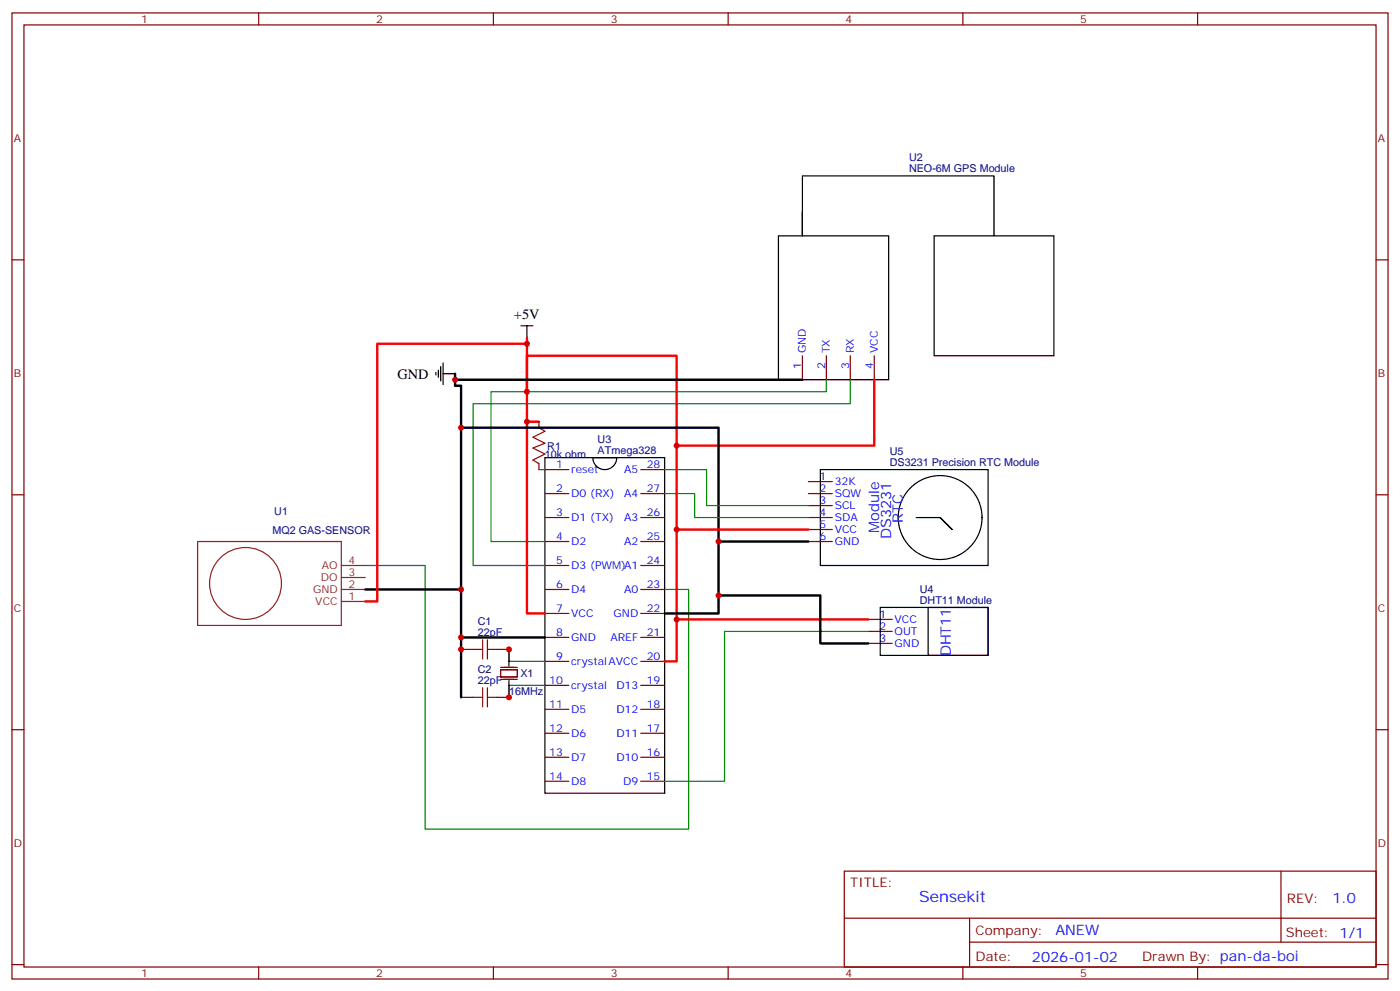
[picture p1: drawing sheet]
<svg xmlns="http://www.w3.org/2000/svg" width="412mm" height="292mm" viewBox="0 0 412 292" stroke-linecap="round" stroke-linejoin="round" font-family="sans-serif">
<g fill="none" stroke="#870000" stroke-width=".35">
<path d="M3.5 3.8h405.4v284.3h-405.4zM7.1 7.3h398.2v277.3h-398.2zM76.2 3.8v3.5M145.3 3.8v3.5M214.5 3.8v3.5M283.6 3.8v3.5M352.8 3.8v3.5M3.5 76.5h3.6M405.3 76.5h3.6M236.4 104.7v7.1M243.4 104.7v7.1M250.5 104.7v7.1"/>
<path d="M257.5 104.7v7.1M158.7 124.1v1.8M158.7 136.5v1.7M160.5 138.2h7.1M188.7 138.2h7.1M3.5 145.6h3.6M160.5 145.3h7.1M160.5 152.3h7.1M160.5 159.4h7.1M188.7 145.3h7.1M188.7 152.3h7.1M188.7 159.4h7.1"/>
<path d="M238.1 145.3h7.1M238.1 152.3h7.1M238.1 159.4h7.1M238.1 141.7h7.1M238.1 148.8h7.1M238.1 155.9h7.1M405.3 145.6h3.6M160.5 166.4h7.1M160.5 173.5h7.1M188.7 166.4h7.1M188.7 173.5h7.1M135.8 191.1h3.5"/>
<path d="M146.4 191.1h3.5M147.5 197.1h4.9v2.1h-4.9zM147.5 200h4.9M147.5 196.4h4.9M160.5 180.6h7.1M160.5 187.6h7.1M160.5 194.7h7.1M188.7 180.6h7.1M188.7 187.6h7.1M188.7 194.7h7.1M255.8 182.3h7M255.8 185.8h7"/>
<path d="M255.8 189.4h7M3.5 214.8h3.6M135.8 205.2h3.5M146.4 205.2h3.5M160.5 201.7h7.1M160.5 208.8h7.1M160.5 215.8h7.1M188.7 201.7h7.1M188.7 208.8h7.1M188.7 215.8h7.1M405.3 214.8h3.6M160.5 222.9h7.1"/>
<path d="M160.5 229.9h7.1M188.7 222.9h7.1M188.7 229.9h7.1M248.7 256.4h156.6v28.2h-156.6zM377.3 256.4v20.9M248.7 270.2h156.5M285.6 277.3h119.6M285.6 270.2v14.2M3.5 283.9h3.6M76.2 284.6v3.5M145.3 284.6v3.5M214.5 284.6v3.5"/>
<path d="M283.6 284.6v3.5M352.8 284.6v3.5M405.3 283.9h3.6"/>
</g>
<path d="M243.4 111.8v3.5h-98.8v44.1h15.9M250.5 111.8v7h-111.2v47.6h21.2M158.7 138.2h1.8M195.8 138.2h12.3v10.6h30M195.8 145.3h8.8v7h33.5M107.6 166.4h17.6v77.7h77.6v-70.6h-7M149.9 191.1v3.6h10.6M255.8 185.8h-42.4v44.1h-17.6M160.5 201.7h-10.6v3.5" fill="none" stroke="#008700" stroke-width=".35"/>
<g fill="none" stroke="#000" stroke-width=".35">
<path d="M229.3 69.4h32.5v42.4h-32.5zM236.4 62.4v7v-17.6h56.4v17.6M275.2 69.4h35.2v35.3h-35.2zM153.5 95.9h3.5M155.2 95.9v3.5M128.4 109.6v.7M129.1 108.9v2.2M129.8 107.9v4.2M130.5 110h3.6M130.5 106.8v6.4M160.5 134.7h35.3v98.8h-35.3zM174.6 134.7h7.1a3.5 3.5 0 0 1-3.5 3.5 3.5 3.5 0 0 1-3.6-3.5z"/>
<path d="M241.7 138.2h49.3v28.2h-49.3zM269.9 152.3h7l3.6 3.6-3.6-3.6M259.3 178.8h31.7v14.1h-31.7zM273.4 178.8h17.6v14.1h-17.6zM149.9 191.1v5M149.9 200.3v4.9"/>
<circle cx="276.9" cy="152.3" r="12.3"/>
</g>
<g fill="none" stroke="#8c2424" stroke-width=".35">
<path d="M58.2 159.4h42.3v24.7h-42.3zM100.5 177h7.1M100.5 173.5h7.1M100.5 170h7.1M100.5 166.4h7.1"/>
<circle cx="72.3" cy="171.7" r="10.6"/>
</g>
<path d="M134.1 110v3.5h1.7v74.1h24.7M134.1 111.8h102.3M135.8 125.9h75.9v54.7h-15.9M211.7 159.4h26.4M107.6 173.5h28.2M211.7 175.3h30v14.1h14.1M135.8 187.6v17.6" fill="none" stroke="#000" stroke-width=".71"/>
<path d="M155.2 99.4v15.9M155.2 101.2h-44.1v75.8h-3.5M257.5 111.8v19.4h-58.2M155.2 124.1h3.5M199.3 155.9h38.8M160.5 180.6h-5.3v-75.9h44.1v90h-3.5M199.3 182.3h56.5" fill="none" stroke="#f00" stroke-width=".71"/>
<path d="M158.7 125.9l1.8 1-3.5 1.8 3.5 1.8-3.5 1.4 3.5 1.7-3.5 1.8 1.7 1.1M139.3 191.1h2.9M142.2 188.3v5.7M143.6 188.3v5.7M143.6 191.1h2.8M139.3 205.2h2.9M142.2 202.4v5.7M143.6 205.2h2.8M143.6 202.4v5.7" fill="none" stroke="#a10000" stroke-width=".35"/>
<g fill="#c00">
<circle cx="149.9" cy="205.2" r=".88"/>
<circle cx="149.9" cy="191.1" r=".88"/>
<circle cx="155.2" cy="101.2" r=".88"/>
<circle cx="155.2" cy="115.3" r=".88"/>
<circle cx="135.8" cy="173.5" r=".88"/>
<circle cx="199.3" cy="131.2" r=".88"/>
<circle cx="134.1" cy="111.8" r=".88"/>
<circle cx="135.8" cy="187.6" r=".88"/>
<circle cx="135.8" cy="191.1" r=".88"/>
<circle cx="199.3" cy="182.3" r=".88"/>
<circle cx="135.8" cy="125.9" r=".88"/>
<circle cx="211.7" cy="175.3" r=".88"/>
<circle cx="211.7" cy="159.4" r=".88"/>
<circle cx="199.3" cy="155.9" r=".88"/>
<circle cx="155.2" cy="124.1" r=".88"/>
</g>
<text font-size="4.6" fill="#00f" x="270.8" y="265.4">Sensekit</text>
<g font-size="4.2">
<text x="151.4" y="93.8">+5V</text>
<text x="117.1" y="111.4">GND</text>
</g>
<g font-size="4.2" fill="#00f">
<text x="266" y="153.8" transform="rotate(-90 266 153.8)">RTC</text>
<text x="258.9" y="156.9" transform="rotate(-90 258.9 156.9)">Module</text>
<text x="262.5" y="158.7" transform="rotate(-90 262.5 158.7)">DS3231</text>
<text x="280.1" y="193.2" transform="rotate(-90 280.1 193.2)">DHT11</text>
<text x="392.5" y="265.7">1.0</text>
<text x="310.9" y="275.2">ANEW</text>
<text x="304" y="283">2026-01-02</text>
</g>
<g font-size="3.9" fill="#800">
<text x="250.5" y="261">TITLE:</text>
<text x="379.1" y="265.7">REV:</text>
<text x="287.4" y="275.2">Company:</text>
<text x="378.7" y="275.8">Sheet: 1/1</text>
<text x="287.4" y="282.9">Date:</text>
<text x="336.4" y="282.9">Drawn By: pan-da-boi</text>
</g>
<g font-size="3.2" fill="#800">
<text x="41.6" y="6.8">1</text>
<text x="110.8" y="6.8">2</text>
<text x="179.9" y="6.8">3</text>
<text x="249.1" y="6.8">4</text>
<text x="318.2" y="6.8">5</text>
<text x="4.1" y="41.9">A</text>
<text x="405.9" y="41.9">A</text>
<text x="4.1" y="111.1">B</text>
<text x="405.9" y="111.1">B</text>
<text x="4.1" y="180.2">C</text>
<text x="405.9" y="180.2">C</text>
<text x="4.1" y="249.3">D</text>
<text x="405.9" y="249.3">D</text>
<text x="41.6" y="287.6">1</text>
<text x="110.8" y="287.6">2</text>
<text x="179.9" y="287.6">3</text>
<text x="249.1" y="287.6">4</text>
<text x="318.2" y="287.6">5</text>
</g>
<g font-size="3.2" fill="#000080">
<text x="267.8" y="47.5">U2</text>
<text x="267.8" y="50.7">NEO-6M GPS Module</text>
<text x="176" y="130.3">U3</text>
<text x="160.5" y="134.7">10k ohm</text>
<text x="161.2" y="132.4">R1</text>
<text x="176" y="133.5">ATmega328</text>
<text x="262.1" y="137.2">DS3231 Precision RTC Module</text>
<text x="262.1" y="134">U5</text>
<text x="80.8" y="151.7">U1</text>
<text x="80.2" y="157.1">MQ2 GAS-SENSOR</text>
<text x="270.9" y="177.7">DHT11 Module</text>
<text x="270.9" y="174.6">U4</text>
<text x="140.8" y="184.1">C1</text>
<text x="140.8" y="187.3">22pF</text>
<text x="140.8" y="201.4">22pF</text>
<text x="140.8" y="198.2">C2</text>
<text x="153.3" y="199.3">X1</text>
<text x="150" y="204.6">16MHz</text>
</g>
<g font-size="3.2" fill="#00f">
<text x="237.4" y="104" transform="rotate(-90 237.4 104)">GND</text>
<text x="244.5" y="104" transform="rotate(-90 244.5 104)">TX</text>
<text x="251.5" y="104" transform="rotate(-90 251.5 104)">RX</text>
<text x="258.6" y="104" transform="rotate(-90 258.6 104)">VCC</text>
<text x="236" y="108.5" transform="rotate(-90 236 108.5)">1</text>
<text x="243.1" y="108.5" transform="rotate(-90 243.1 108.5)">2</text>
<text x="250.1" y="108.5" transform="rotate(-90 250.1 108.5)">3</text>
<text x="257.2" y="108.5" transform="rotate(-90 257.2 108.5)">4</text>
<text x="163.8" y="137.9">1</text>
<text x="190.5" y="137.9">28</text>
<text x="168.3" y="139.3">reset</text>
<text x="183.8" y="139.3">A5</text>
<text x="241.4" y="141.4">1</text>
<text x="245.9" y="142.8">32K</text>
<text x="163.8" y="144.9">2</text>
<text x="168.3" y="146.3">D0 (RX)</text>
<text x="183.8" y="146.3">A4</text>
<text x="190.5" y="144.9">27</text>
<text x="241.4" y="144.9">2</text>
<text x="241.4" y="148.4">3</text>
<text x="245.9" y="146.3">SQW</text>
<text x="245.9" y="149.9">SCL</text>
<text x="163.8" y="152">3</text>
<text x="168.3" y="153.4">D1 (TX)</text>
<text x="183.8" y="153.4">A3</text>
<text x="190.5" y="152">26</text>
<text x="241.4" y="152">4</text>
<text x="241.4" y="155.5">5</text>
<text x="245.9" y="153.4">SDA</text>
<text x="163.8" y="159">4</text>
<text x="168.3" y="160.4">D2</text>
<text x="183.8" y="160.4">A2</text>
<text x="190.5" y="159">25</text>
<text x="241.4" y="159">6</text>
<text x="245.9" y="156.9">VCC</text>
<text x="245.9" y="160.4">GND</text>
<text x="163.8" y="166.1">5</text>
<text x="168.3" y="167.5">D3 (PWM)A1</text>
<text x="190.5" y="166.1">24</text>
<text x="163.8" y="173.1">6</text>
<text x="190.5" y="173.1">23</text>
<text x="168.3" y="174.6">D4</text>
<text x="183.8" y="174.6">A0</text>
<text x="163.8" y="180.2">7</text>
<text x="168.3" y="181.6">VCC</text>
<text x="180.7" y="181.6">GND</text>
<text x="190.5" y="180.2">22</text>
<text x="259" y="182">1</text>
<text x="259" y="185.5">2</text>
<text x="263.5" y="183.4">VCC</text>
<text x="163.8" y="187.3">8</text>
<text x="168.3" y="188.7">GND</text>
<text x="179.8" y="188.7">AREF</text>
<text x="190.5" y="187.3">21</text>
<text x="259" y="189">3</text>
<text x="263.5" y="186.9">OUT</text>
<text x="263.5" y="190.4">GND</text>
<text x="163.8" y="194.3">9</text>
<text x="168.3" y="195.7">crystalAVCC</text>
<text x="190.5" y="194.3">20</text>
<text x="161.8" y="201.4">10</text>
<text x="168.3" y="202.8">crystal</text>
<text x="181.6" y="202.8">D13</text>
<text x="190.5" y="201.4">19</text>
<text x="161.8" y="208.4">11</text>
<text x="168.3" y="209.8">D5</text>
<text x="181.6" y="209.8">D12</text>
<text x="190.5" y="208.4">18</text>
<text x="161.8" y="215.5">12</text>
<text x="190.5" y="215.5">17</text>
<text x="168.3" y="216.9">D6</text>
<text x="181.6" y="216.9">D11</text>
<text x="161.8" y="222.5">13</text>
<text x="168.3" y="223.9">D7</text>
<text x="181.6" y="223.9">D10</text>
<text x="190.5" y="222.5">16</text>
<text x="161.8" y="229.6">14</text>
<text x="168.3" y="231">D8</text>
<text x="183.6" y="231">D9</text>
<text x="190.5" y="229.6">15</text>
</g>
<g font-size="3.2" fill="#8d2323">
<text x="94.8" y="167.5">AO</text>
<text x="102.7" y="166.1">4</text>
<text x="94.5" y="171">DO</text>
<text x="102.7" y="173.1">2</text>
<text x="102.7" y="169.6">3</text>
<text x="92.2" y="174.6">GND</text>
<text x="92.9" y="178.1">VCC</text>
<text x="102.7" y="176.7">1</text>
</g>
</svg>
